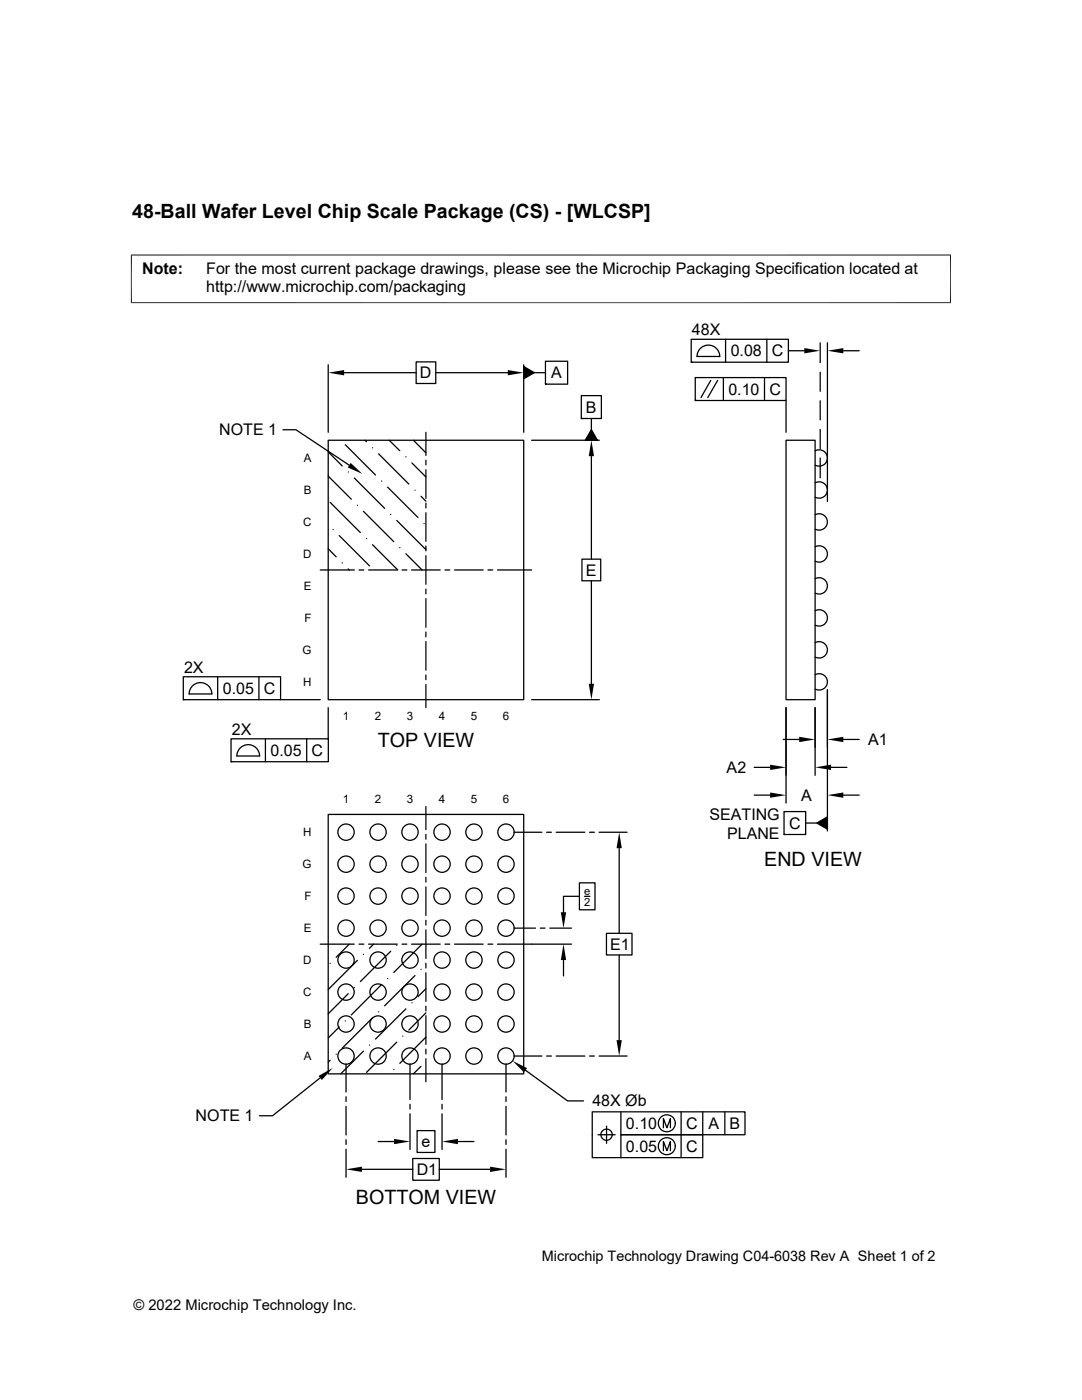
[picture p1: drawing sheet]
<svg xmlns="http://www.w3.org/2000/svg" width="216mm" height="279mm" viewBox="0 0 216 279" stroke-linecap="round" stroke-linejoin="round" font-family="sans-serif">
<g fill="none" stroke="#000" stroke-width=".25">
<path d="M65.5 72.8v13.5M68.7 74.4h14.3M83 72.2h4v4.3h-4zM87 74.4h14.3M104.5 73.2l2.1 1.2-2.1 1.2zM104.5 72.8v13.5M106.6 74.4h2.2M108.8 72.1h4.5v4.6h-4.5zM108.8 76.7h.1M116 79h4v4.5h-4zM137.9 67.7h19.4v4.6h-19.4zM137.9 72.3h.1"/>
<path d="M138.7 75.4h18.1v4.5h-18.1zM138.7 79.9h.1M139.9 69.4a2.27 2.27 0 0 1 2.4-.3 2.27 2.27 0 0 1 1.3 2h-4.5l.2-.9zM141.8 75.9l-1.9 3.5M143.2 75.9l-2 3.5M144.3 75.4v4.5M144.8 67.7v4.6M152.5 75.4v4.5M153 67.7v4.6M156.8 79.9v6.4M157.3 70h3.2M163.7 68.4v4"/>
<path d="M163.7 74.3v3.8M163.7 80v3.8M165.1 68.4v31.7M168.3 70h3.1M56.5 85.8h2.6l10.6 7M65.5 90.2l2.8 2.8M65.5 87.9h39v51.7h-39zM65.5 95l4.6 4.6M68.9 88.8l6 6M69.5 94.2h.1M70.7 95.4l6.1 6.1M72.8 87.9l.3 .3"/>
<path d="M74.3 89.4h.1M75.5 90.6l6.1 6M76.1 96h.1M77.3 97.2l6.1 6.1M77.7 87.9l2.1 2.1M81 91.2h.1M82.2 92.4l2.8 2.8M82.5 87.9l2.5 2.5M82.8 97.8h.1M84 99l1 1M85 86.3v4.6M85 91.8v1"/>
<path d="M85 93.7v5.8M106.1 87.9h13.5M116 83.5h.1M118 85.7l1.2 2.2h-2.4zM118 83.5v2.2M118 91v20.6M156.8 87.9h5.8v51.7h-5.8zM162.7 96.4a1.64 1.64 0 0 1 2.4 1.4 1.64 1.64 0 0 1-2.4 1.4M162.7 90a1.64 1.64 0 0 1 2.4 1.4 1.64 1.64 0 0 1-2.4 1.4M163.7 85.7v3.8M163.7 91.4v4M63.9 113.7h6.8"/>
<path d="M65.5 109.5l1.6 1.6M65.9 100.2l6 6.1M66.5 105.7h.1M67.7 106.9l6 6M68.3 112.3h.1M69.5 113.5l.2 .2M71.3 100.8h.1M71.6 113.7h1M72.5 102l6.1 6.1M73.1 107.5h.1M73.6 113.7h5.7M74.3 108.7l5.1 5"/>
<path d="M78 102.7h.1M79.2 103.9l5.8 5.8M79.8 109.3h.1M80.2 113.7h1M81 110.5l3.2 3.2M82.1 113.7h5.7M84.6 104.5h.1M85 100.4v1M85 102.3v5.7M85 109v.9M85 110.9v5.7M85 117.6v.9"/>
<path d="M85 119.5v5.7M88.8 113.7h.9M90.7 113.7h5.7M97.4 113.7h.9M99.3 113.7h6.8M116.1 111.6h3.8v4.3h-3.8zM118 115.9v20.6M162.7 115.5a1.64 1.64 0 0 1 2.4 1.4 1.64 1.64 0 0 1-2.4 1.5M162.7 109.1a1.64 1.64 0 0 1 2.4 1.5 1.64 1.64 0 0 1-2.4 1.4M162.7 102.7a1.64 1.64 0 0 1 2.4 1.5 1.64 1.64 0 0 1-2.4 1.4M36.6 135.1h19.4v4.5h-19.4zM36.6 139.6h.1"/>
<path d="M37.7 138.5h4.6M37.7 138.5a2.26 2.26 0 0 1 2.3-2.3 2.26 2.26 0 0 1 2.3 2.3M43.4 135.1v4.5M51.7 135.1v4.5M56 139.6h7.9M85 126.1v1M85 128v5.8M85 134.7v1M85 136.6v4.6M106.1 139.6h13.5M162.7 128.2a1.64 1.64 0 0 1 2.4 1.5 1.64 1.64 0 0 1-2.4 1.4M162.7 121.9a1.64 1.64 0 0 1 2.4 1.4 1.64 1.64 0 0 1-2.4 1.5"/>
<path d="M162.7 134.6a1.64 1.64 0 0 1 2.4 1.5 1.64 1.64 0 0 1-2.4 1.4M165.1 137.7v28.1M46.1 147.4h19.4v4.6h-19.4zM46.1 152h.1M51.8 150.9a2.26 2.26 0 0 0-2.3-2.3 2.26 2.26 0 0 0-2.2 2.3h4.5M53 147.4v4.6M61.2 147.4v4.6M65.5 141.2v6.2M150.5 158.7h3.2M150.5 153.1h3.2M156.3 147.6h3.2M156.8 141.2v19.1"/>
<path d="M162.6 141.2v13.5M165.8 153.1h3.2M168.3 147.6h3.1M168.3 158.7h3.1M65.5 162.5h39v51.8h-39zM85 161v4.6M85 166.5v1M85 168.4v5.7M85 175.1v.9M85 177v5.7M102.6 166.1h5.5M109.1 166.1h.9"/>
<path d="M111 166.1h5.7M115.6 176.2h3.1v5.4h-3.1zM115.6 178.9h-3.2v3.2M116.6 178.9h1.1M117.6 166.1h1M119.5 166.1h5.6M123.5 169.3v17M156.4 162h4.4v4.5h-4.4zM156.4 166.5h.1M160.8 164.3h2.2M163 164.3l2.1-1.3v2.5zM63.9 188.4h6.8"/>
<path d="M65.9 192.3h.1M69.5 198.3l-4 4M69.7 188.4l-2.6 2.7M70.7 197.1h.1M71.3 191.7l-5.8 5.8M71.6 188.4h1M72.5 190.5h.1M73.6 188.4h5.7M74.5 188.4l-.8 .9M76.1 196.5l-6 6M77.3 195.3h.1M78 189.8l-6.1 6.1"/>
<path d="M79.2 188.6h.1M80.2 188.4h1M82.1 188.4h5.7M82.8 194.7l-6 6M84 193.5h.1M84.2 188.4l-5.6 5.7M85 197.3l-1.6 1.6M85 183.7v.9M85 185.6v5.7M85 192.2v1M85 194.1v5.8M88.8 188.4h.9"/>
<path d="M90.7 188.4h5.7M97.4 188.4h.9M102.6 185.2h4.2M107.8 185.2h1M109.7 185.2h4.3M112.4 191.6v3.2M114 188.4h-14.7M121 186.3h5.1v4.3h-5.1zM123.5 190.6v17M63.9 215.1l-9.5 7.6h-2.6M65.9 211.6l-.4 .4M67.1 210.4h.1"/>
<path d="M67.7 205l-2.2 2.2M68.9 203.8h.1M69 212.3v5.6M69 218.9v.9M72.5 209.8l-4.5 4.5M73.7 208.6h.1M74.3 203.1l-6 6.1M75.5 201.9h.1M78.6 213.4h.1M79.2 208l-6.1 6M80.4 206.8h.1M81 201.3l-6.1 6.1"/>
<path d="M81.8 212.3v7.1M82.2 200.1h.1M84 212.8l-1.5 1.5M85 207l-5.2 5.2M85 202.1l-3.4 3.5M85 200.8v1M85 202.7v5.7M85 209.4v.9M85 211.3v4.6M88.2 212.3v7.1M101 212.3v5.6M101 218.9v.9"/>
<path d="M102.6 210.8h5.5M104.9 213.6l8.4 6.1h3.1M109.1 210.8h.9M111 210.8h5.7M117.6 210.8h1M119.5 210.8h5.6M69 220.8v5.7M69 227.5v.9M69 229.4v5.5M72.2 233.4h10.2M75.5 227.8h3.1M81.8 220.4v.9"/>
<path d="M81.8 222.3v7.1M82.4 231.2h5.3v4.3h-5.3zM83.2 225.6h3.6v4.4h-3.6zM87.7 233.4h10.1M88.2 220.4v.9M88.2 222.3v7.1M91.4 227.8h3.2M101 220.8v5.7M101 227.5v.9M101 229.4v5.5M119.3 226.5h3.4M119.9 226.5a1.14 1.14 0 0 1 1.5-1.2 1.14 1.14 0 0 1 .5 1.9 1.14 1.14 0 0 1-1.9-.3l-.1-.4"/>
<path d="M121 224.7v3.5M123.9 221.9v4.6h16.3v4.5h-22v-9.1h30.5v4.6h-24.8v4.5M132.4 225.1v-1.9l.7 1.9 .7-1.9v1.9M132.4 229.6v-1.8l.7 1.8 .7-1.8v1.8M135.9 221.9v9.1M140.2 221.9v4.6M144.6 221.9v4.6"/>
<circle cx="69" cy="172.5" r="1.63"/>
<circle cx="69" cy="178.8" r="1.63"/>
<circle cx="69" cy="166.1" r="1.63"/>
<circle cx="75.4" cy="178.8" r="1.63"/>
<circle cx="75.4" cy="172.5" r="1.63"/>
<circle cx="75.4" cy="166.1" r="1.63"/>
<circle cx="81.8" cy="166.1" r="1.63"/>
<circle cx="81.8" cy="172.5" r="1.63"/>
<circle cx="81.8" cy="178.8" r="1.63"/>
<circle cx="88.2" cy="172.5" r="1.63"/>
<circle cx="88.2" cy="178.8" r="1.63"/>
<circle cx="88.2" cy="166.1" r="1.63"/>
<circle cx="94.6" cy="172.5" r="1.63"/>
<circle cx="94.6" cy="178.8" r="1.63"/>
<circle cx="94.6" cy="166.1" r="1.63"/>
<circle cx="101" cy="166.1" r="1.63"/>
<circle cx="101" cy="178.8" r="1.63"/>
<circle cx="101" cy="172.5" r="1.63"/>
<circle cx="69" cy="198" r="1.63"/>
<circle cx="69" cy="185.2" r="1.63"/>
<circle cx="69" cy="191.6" r="1.63"/>
<circle cx="75.4" cy="191.6" r="1.63"/>
<circle cx="75.4" cy="198" r="1.63"/>
<circle cx="75.4" cy="185.2" r="1.63"/>
<circle cx="81.8" cy="198" r="1.63"/>
<circle cx="81.8" cy="185.2" r="1.63"/>
<circle cx="81.8" cy="191.6" r="1.63"/>
<circle cx="88.2" cy="191.6" r="1.63"/>
<circle cx="88.2" cy="185.2" r="1.63"/>
<circle cx="88.2" cy="198" r="1.63"/>
<circle cx="94.6" cy="185.2" r="1.63"/>
<circle cx="94.6" cy="198" r="1.63"/>
<circle cx="94.6" cy="191.6" r="1.63"/>
<circle cx="101" cy="191.6" r="1.63"/>
<circle cx="101" cy="185.2" r="1.63"/>
<circle cx="101" cy="198" r="1.63"/>
<circle cx="69" cy="210.8" r="1.63"/>
<circle cx="69" cy="204.4" r="1.63"/>
<circle cx="75.4" cy="210.8" r="1.63"/>
<circle cx="75.4" cy="204.4" r="1.63"/>
<circle cx="81.8" cy="210.8" r="1.63"/>
<circle cx="81.8" cy="204.4" r="1.63"/>
<circle cx="88.2" cy="204.4" r="1.63"/>
<circle cx="88.2" cy="210.8" r="1.63"/>
<circle cx="94.6" cy="204.4" r="1.63"/>
<circle cx="94.6" cy="210.8" r="1.63"/>
<circle cx="101" cy="204.4" r="1.63"/>
<circle cx="101" cy="210.8" r="1.63"/>
<circle cx="133.1" cy="224.2" r="1.69"/>
<circle cx="133.1" cy="228.8" r="1.69"/>
</g>
<g fill="#000">
<path d="M65.5 74.4l3.2-.5v1zM101.3 73.9l3.2 .5-3.2 .5zM104.5 73.2l2.1 1.2-2.1 1.2zM160.5 69.5l3.2 .5-3.2 .5zM165.1 70l3.2-.5v1zM70 92.4l2.3 2.2-2.9-1.3zM118 87.9l.5 3.1h-1zM118 85.7l1.2 2.2h-2.4zM117.5 136.5h1l-.5 3.1zM153.7 158.2l3.1 .5-3.1 .5zM153.7 152.6l3.1 .5-3.1 .6zM159.5 147l3.1 .6-3.1 .5z"/>
<path d="M162.6 153.1l3.2-.5v1.1zM165.1 147.6l3.2-.6v1.1zM165.1 158.7l3.2-.5v1zM123.5 166.1l.6 3.2h-1.1zM163 164.3l2.1-1.3v2.5zM112.4 188.4l.6 3.2h-1.1zM111.9 182.1h1.1l-.6 3.1zM63.6 214.7l2.8-1.6-2.2 2.4zM102.3 211.7l2.9 1.5-.7 .8zM123 207.6h1.1l-.6 3.2zM69 233.4l3.2-.6v1.1zM78.6 227.3l3.2 .5-3.2 .5z"/>
<path d="M88.2 227.8l3.2-.5v1zM97.8 232.8l3.2 .6-3.2 .5z"/>
</g>
<path d="M26.1 50.9h163.7M26.2 50.8v9.7M189.7 50.8v9.7M26.1 60.4h163.7" fill="none" stroke="#000" stroke-width=".2"/>
<g font-size="3.9">
<text x="26.4" y="43.5">48-Ball Wafer Level Chip Scale Package (CS) - [WLCSP]</text>
<text x="75.4" y="149">TOP VIEW</text>
<text x="152.5" y="172.8">END VIEW</text>
<text x="71" y="240.3">BOTTOM VIEW</text>
</g>
<g font-size="3.2">
<text x="28.4" y="54.7">Note:</text>
<text x="41.1" y="58.3">http://www.microchip.com/packaging</text>
<text x="41.1" y="54.7">For the most current package drawings, please see the Microchip Packaging Specification located at</text>
<text x="138.1" y="67">48X</text>
<text x="145.8" y="71.1">0.08</text>
<text x="154" y="71.1">C</text>
<text x="83.8" y="75.5">D</text>
<text x="110" y="75.5">A</text>
<text x="116.9" y="82.4">B</text>
<text x="145.3" y="78.8">0.10</text>
<text x="153.5" y="78.8">C</text>
<text x="43.7" y="86.9">NOTE 1</text>
<text x="116.9" y="114.9">E</text>
<text x="36.7" y="134.3">2X</text>
<text x="44.4" y="138.5">0.05</text>
<text x="52.7" y="138.5">C</text>
<text x="46.2" y="146.6">2X</text>
<text x="173.2" y="148.7">A1</text>
<text x="54" y="150.9">0.05</text>
<text x="62.2" y="150.9">C</text>
<text x="145" y="154.3">A2</text>
<text x="159.9" y="159.8">A</text>
<text x="141.6" y="163.6">SEATING</text>
<text x="145.1" y="167.4">PLANE</text>
<text x="157.4" y="165.4">C</text>
<text x="121.8" y="189.6">E1</text>
<text x="118.2" y="220.8">48X Øb</text>
<text x="39" y="223.8">NOTE 1</text>
<text x="124.9" y="225.3">0.10</text>
<text x="136.9" y="225.3">C</text>
<text x="141.4" y="225.3">A</text>
<text x="145.5" y="225.3">B</text>
<text x="84.1" y="228.9">e</text>
<text x="124.9" y="229.9">0.05</text>
<text x="136.9" y="229.9">C</text>
<text x="83.1" y="234.5">D1</text>
</g>
<g font-size="2.9">
<text x="108.1" y="251.7">Microchip Technology Drawing C04-6038 Rev A Sheet 1 of 2</text>
<text x="26.6" y="261.3">© 2022 Microchip Technology Inc.</text>
</g>
<g font-size="2.3">
<text x="60.6" y="92.2">A</text>
<text x="60.6" y="98.6">B</text>
<text x="60.5" y="105">C</text>
<text x="60.5" y="111.4">D</text>
<text x="60.6" y="117.8">E</text>
<text x="60.8" y="124.1">F</text>
<text x="60.4" y="130.5">G</text>
<text x="60.5" y="136.9">H</text>
<text x="68.4" y="143.6">1</text>
<text x="74.8" y="143.6">2</text>
<text x="81.2" y="143.6">3</text>
<text x="87.5" y="143.6">4</text>
<text x="93.9" y="143.6">5</text>
<text x="100.3" y="143.6">6</text>
<text x="68.4" y="160.2">1</text>
<text x="74.8" y="160.2">2</text>
<text x="81.2" y="160.2">3</text>
<text x="87.5" y="160.2">4</text>
<text x="93.9" y="160.2">5</text>
<text x="100.3" y="160.2">6</text>
<text x="60.5" y="166.9">H</text>
<text x="60.4" y="173.3">G</text>
<text x="60.8" y="179.7">F</text>
<text x="60.6" y="186.1">E</text>
<text x="60.5" y="192.4">D</text>
<text x="60.5" y="198.8">C</text>
<text x="60.6" y="205.2">B</text>
<text x="60.6" y="211.6">A</text>
</g>
<g font-size="2.2">
<text x="116.5" y="178.6">e</text>
<text x="116.6" y="180.8">2</text>
</g>
</svg>
